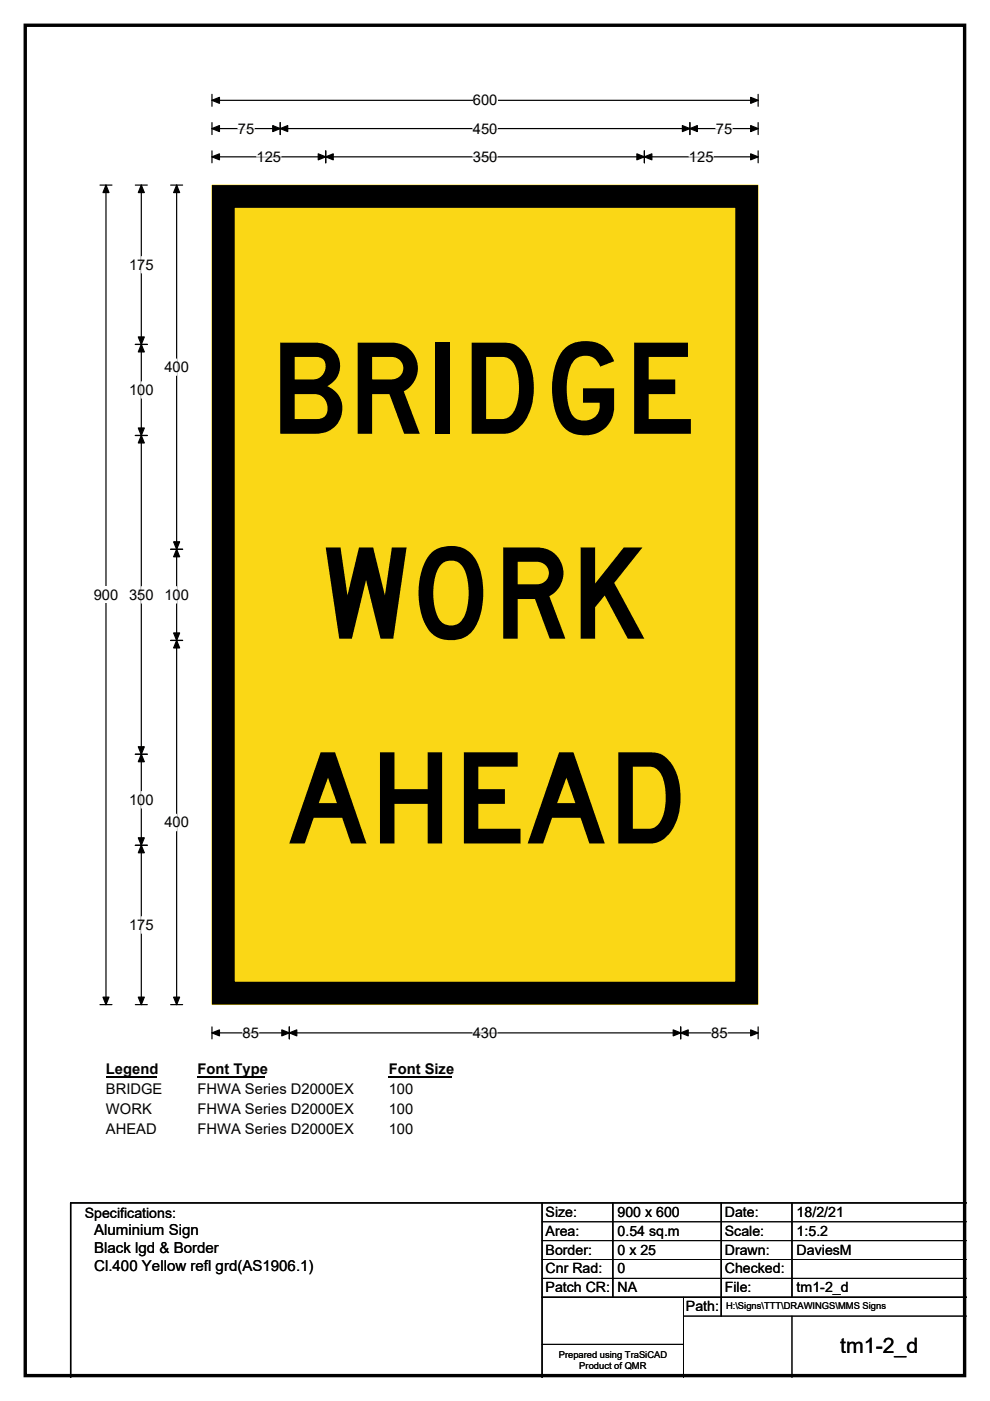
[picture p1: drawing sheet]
<svg xmlns="http://www.w3.org/2000/svg" width="210mm" height="297mm" viewBox="0 0 210 297" stroke-linecap="round" stroke-linejoin="round" font-family="sans-serif">
<path d="M5.4 5.4h199.2v286.3h-199.2z" fill="none" stroke="#000" stroke-width=".72"/>
<path d="M45 21.3h115.8M45 20v2.5M160.8 20v2.5" fill="none" stroke="#000" stroke-width=".25"/>
<path d="M45 21.3l1.5-.7v1.3zM159.2 20.6l1.6 .7-1.6 .6z" fill="#000" stroke="#000" stroke-width=".25"/>
<path d="M100.3 19.5h5.2v3.5h-5.2z" fill="#fff"/>
<g fill="none" stroke="#000" stroke-width=".25">
<path d="M21.2 39.2h2.5M22.5 39.2v173.8M45 27.3h115.8M45 26v2.5M45 32v2.5M45 33.3h115.8M59.4 26v2.5M69.1 32v2.5M136.7 32v2.5M146.3 26v2.5M160.8 26v2.5M160.8 32v2.5"/>
<path d="M21.2 213h2.5M45 217.7v2.6M45 219h115.8M61.4 217.7v2.6M144.4 217.7v2.6M160.8 217.7v2.6"/>
</g>
<g fill="#000" stroke="#000" stroke-width=".25">
<path d="M22.5 39.2l.6 1.6h-1.3zM45 27.3l1.5-.7v1.3zM45 33.3l1.5-.7v1.3zM59.4 27.3l1.6-.7v1.3zM57.8 26.6l1.6 .7-1.6 .6zM69.1 33.3l1.6-.7v1.3zM67.5 32.6l1.6 .7-1.6 .6zM135.1 32.6l1.6 .7-1.6 .6zM136.7 33.3l1.6-.7v1.3zM144.7 26.6l1.6 .7-1.6 .6zM146.3 27.3l1.6-.7v1.3zM159.2 26.6l1.6 .7-1.6 .6z"/>
<path d="M159.2 32.6l1.6 .7-1.6 .6zM21.8 211.4h1.3l-.6 1.6zM45 219l1.5-.6v1.2zM61.4 219l1.5-.6v1.2zM59.8 218.4l1.6 .6-1.6 .6zM142.8 218.4l1.6 .6-1.6 .6zM144.4 219l1.6-.6v1.2zM159.2 218.4l1.6 .6-1.6 .6z"/>
</g>
<path d="M50.5 27.3h3.4M54.4 33.3h5.2M100.3 27.3h5.2M100.3 33.3h5.2M146.1 33.3h5.2M151.8 27.3h3.5M51.4 219h3.5M100.3 219h5.2M150.9 219h3.4" fill="none" stroke="#fff" stroke-width=".25"/>
<path d="M19.9 124.4h5.2v3.5h-5.2z" fill="#fff"/>
<path d="M28.7 39.2h2.5M30 39.2v173.8M36.2 39.2h2.5M37.5 39.2v173.8M28.7 73h2.5M28.7 92.3h2.5M36.2 116.5h2.5M36.2 135.8h2.5M28.7 159.9h2.5M28.7 179.2h2.5M28.7 213h2.5M36.2 213h2.5" fill="none" stroke="#000" stroke-width=".25"/>
<g fill="#000" stroke="#000" stroke-width=".25">
<path d="M30 39.2l.6 1.6h-1.3zM37.5 39.2l.6 1.6h-1.3zM30 73l.6 1.6h-1.3zM29.3 71.4h1.3l-.6 1.6zM29.3 90.7h1.3l-.6 1.6zM30 92.3l.6 1.6h-1.3zM37.5 116.5l.6 1.5h-1.3zM36.8 114.9h1.3l-.6 1.6zM36.8 134.2h1.3l-.6 1.6zM37.5 135.8l.6 1.6h-1.3zM29.3 158.3h1.3l-.6 1.6zM30 159.9l.6 1.6h-1.3z"/>
<path d="M29.3 177.6h1.3l-.6 1.6zM30 179.2l.6 1.6h-1.3zM29.3 211.4h1.3l-.6 1.6zM36.8 211.4h1.3l-.6 1.6z"/>
</g>
<path d="M30 54.4v3.5M37.5 76.1v3.5M30 80.9v3.5M30 124.4v3.5M37.5 124.4v3.5M30 167.8v3.5M37.5 172.6v3.5M30 194.4v3.5" fill="none" stroke="#fff" stroke-width=".25"/>
<path d="M22.5 225h10.7v3.5h-10.7z" fill="#fff"/>
<path d="M22.5 228.3h10.7" fill="none" stroke="#000" stroke-width=".32"/>
<path d="M41.9 225h14.4v3.5h-14.4z" fill="#fff"/>
<path d="M41.9 228.3h14.4" fill="none" stroke="#000" stroke-width=".32"/>
<path d="M82.4 225h13.5v3.5h-13.5z" fill="#fff"/>
<path d="M82.4 228.3h13.5" fill="none" stroke="#000" stroke-width=".32"/>
<g fill="#fff">
<path d="M22.5 229.2h11.9v3.5h-11.9z"/>
<path d="M41.9 229.2h33.1v3.5h-33.1z"/>
<path d="M82.4 229.2h5.3v3.5h-5.3z"/>
<path d="M22.5 233.4h9.7v3.5h-9.7z"/>
<path d="M41.9 233.4h33.1v3.5h-33.1z"/>
<path d="M82.4 233.4h5.3v3.5h-5.3z"/>
<path d="M22.4 237.6h10.8v3.4h-10.8z"/>
<path d="M41.9 237.6h33.1v3.4h-33.1z"/>
<path d="M82.4 237.6h5.3v3.4h-5.3z"/>
</g>
<path d="M45 39.3h115.8v173.7h-115.8z" fill="#fad716"/>
<path d="M45 39.2h115.8v173.8h-115.8z" fill="none" stroke="#fad716" stroke-width=".21"/>
<path d="M47.4 41.7h111v168.9h-111z" fill="none" stroke="#000" stroke-width="4.8"/>
<path d="M115 255v37M130 255v20M153 255v24M168 255v20M205 255h-190v37M115 275h90" fill="none" stroke="#000" stroke-width=".3"/>
<path d="M115 259h90M115 263h90M115 267h90M115 271h90M145 279h60M145 275v17M168 279v13M115 285h30" fill="none" stroke="#000" stroke-width=".21"/>
<g font-size="26.8">
<text x="57.1" y="92">BRIDGE</text>
<text x="68.5" y="135.4">WORK</text>
<text x="60.8" y="178.8">AHEAD</text>
</g>
<text font-size="4.5" x="178.2" y="286.9">tm1-2_d</text>
<g font-size="3.2">
<text x="20" y="261.9">Aluminium Sign</text>
<text x="20" y="265.7">Black lgd &amp; Border</text>
<text x="20" y="269.6">Cl.400 Yellow refl grd(AS1906.1)</text>
</g>
<g font-size="3.1">
<text x="100.3" y="22.3">600</text>
<text x="50.5" y="28.3">75</text>
<text x="100.3" y="28.3">450</text>
<text x="151.8" y="28.3">75</text>
<text x="54.4" y="34.3">125</text>
<text x="100.3" y="34.3">350</text>
<text x="146.1" y="34.3">125</text>
<text x="27.4" y="57.2">175</text>
<text x="27.4" y="83.7">100</text>
<text x="34.9" y="78.9">400</text>
<text x="19.9" y="127.2">900</text>
<text x="27.4" y="127.2">350</text>
<text x="34.9" y="127.2">100</text>
<text x="27.4" y="170.6">100</text>
<text x="34.9" y="175.4">400</text>
<text x="27.4" y="197.1">175</text>
<text x="51.4" y="220">85</text>
<text x="100.3" y="220">430</text>
<text x="150.9" y="220">85</text>
<text x="22.5" y="227.8">Legend</text>
<text x="41.9" y="227.8">Font Type</text>
<text x="82.4" y="227.8">Font Size</text>
<text x="22.5" y="232">BRIDGE</text>
<text x="41.9" y="232">FHWA Series D2000EX</text>
<text x="82.4" y="232">100</text>
<text x="22.5" y="236.2">WORK</text>
<text x="41.9" y="236.2">FHWA Series D2000EX</text>
<text x="82.4" y="236.2">100</text>
<text x="22.5" y="240.3">AHEAD</text>
<text x="41.9" y="240.3">FHWA Series D2000EX</text>
<text x="82.4" y="240.3">100</text>
</g>
<g font-size="3">
<text x="115.7" y="258">Size:</text>
<text x="131" y="258">900 x 600</text>
<text x="153.7" y="258">Date:</text>
<text x="169" y="258">18/2/21</text>
<text x="18" y="258.2">Specifications:</text>
<text x="115.7" y="262">Area:</text>
<text x="131" y="262">0.54 sq.m</text>
<text x="153.7" y="262">Scale:</text>
<text x="169" y="262">1:5.2</text>
<text x="115.7" y="266">Border:</text>
<text x="115.7" y="270">Cnr Rad:</text>
<text x="131" y="266">0 x 25</text>
<text x="131" y="270">0</text>
<text x="153.7" y="266">Drawn:</text>
<text x="153.7" y="270">Checked:</text>
<text x="169" y="266">DaviesM</text>
<text x="115.7" y="274">Patch CR:</text>
<text x="131" y="274">NA</text>
<text x="153.7" y="274">File:</text>
<text x="169" y="274">tm1-2_d</text>
<text x="145.5" y="278">Path:</text>
</g>
<g font-size="2">
<text x="154" y="277.6">H:\Signs\TTT\DRAWINGS\MMS Signs</text>
<text x="118.5" y="287.8">Prepared using TraSiCAD</text>
<text x="122.9" y="290.2">Product of QMR</text>
</g>
</svg>
